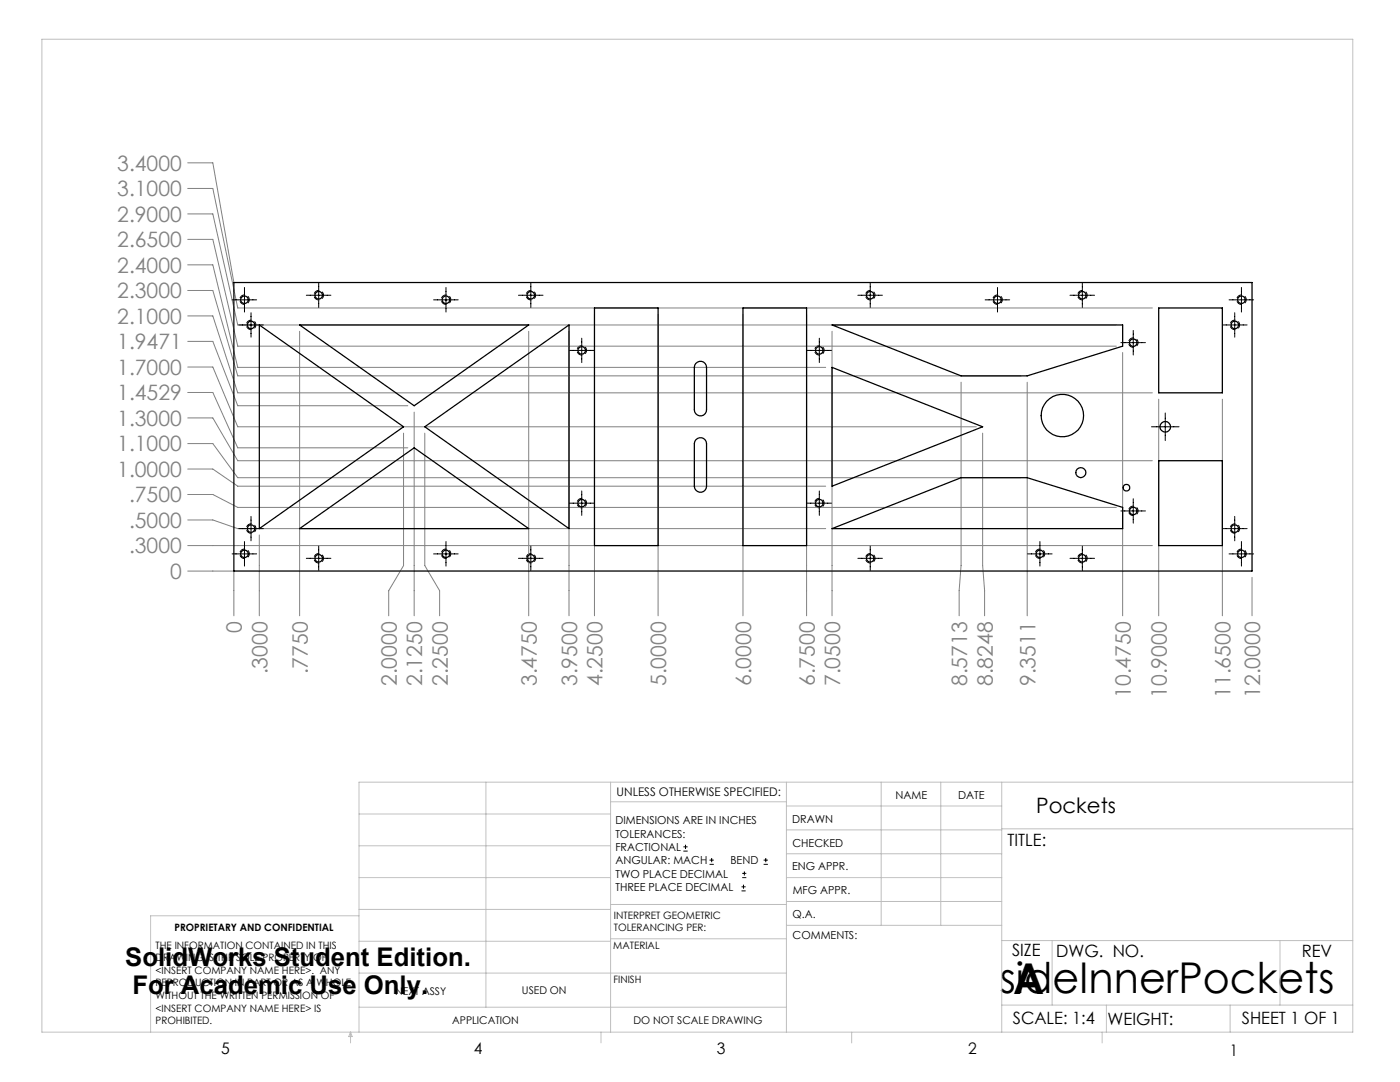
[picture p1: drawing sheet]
<svg xmlns="http://www.w3.org/2000/svg" width="279mm" height="216mm" viewBox="0 0 279 216" stroke-linecap="round" stroke-linejoin="round" font-family="sans-serif">
<g fill="none" stroke="#000" stroke-width=".2">
<path d="M46.3 59.8h4.9M48.8 57.4v4.9M61.1 58.9h4.9M63.6 56.5v4.8M86.5 59.8h4.9M89 57.4v4.9M103.5 58.9h4.9M105.9 56.5v4.8M171.2 58.9h4.9M173.7 56.5v4.8M196.6 59.8h4.9M199.1 57.4v4.9"/>
<path d="M213.5 58.9h4.9M216 56.5v4.8M245.3 59.8h4.9M247.8 57.4v4.9M47.7 64.8h4.9M50.1 62.4v4.9M113.6 69.9h4.9M116.1 67.5v4.9M161 69.9h4.9M163.5 67.5v4.9M223.7 68.4h4.9M226.2 65.9v4.9"/>
<path d="M244 64.8h4.9M246.4 62.4v4.9M116.1 98v4.8M163.5 98v4.8M226.2 99.5v4.9M229.8 85.2h5.5M232.6 82.4v5.5M46.3 110.5h4.9M47.7 105.5h4.9M48.8 108.1v4.9M50.1 103v4.9M61.1 111.4h4.9"/>
<path d="M63.6 109v4.8M86.5 110.5h4.9M89 108.1v4.9M103.5 111.4h4.9M105.9 109v4.8M113.6 100.4h4.9M161 100.4h4.9M171.2 111.4h4.9M173.7 109v4.8M205.1 110.5h4.9M207.5 108.1v4.9M213.5 111.4h4.9"/>
<path d="M216 109v4.8M223.7 102h4.9M244 105.5h4.9M245.3 110.5h4.9M246.4 103v4.9M247.8 108.1v4.9M136.4 169.8h.8M136.4 169h.8M136.8 168.6v.8M141.6 172.5h.9M141.6 171.6h.9M142 171.2v.8"/>
<path d="M148 177.8h.8M148 177h.8M148.1 175.1h.8M148.1 174.3h.8M148.4 176.5v.8M148.6 173.9v.8M152.4 172.5h.8M152.4 171.6h.8M152.8 171.2v.8"/>
</g>
<g fill="none" stroke="#000" stroke-width=".2" stroke-dasharray="1.3 .6" stroke-dashoffset=".5" stroke-linecap="butt">
<path d="M49.8 59.8a.95 .95 0 0 1-1.4 .8 .95 .95 0 0 1-.2-1.6 .95 .95 0 0 1 1.5 .7l.1 .1M64.6 58.9a.95 .95 0 0 1-1.4 .8 .95 .95 0 0 1-.1-1.6 .95 .95 0 0 1 1.5 .7v.1M90 59.8a.95 .95 0 0 1-1.4 .8 .95 .95 0 0 1-.1-1.6 .95 .95 0 0 1 1.5 .7v.1M106.9 58.9a.95 .95 0 0 1-1.4 .8 .95 .95 0 0 1-.1-1.6 .95 .95 0 0 1 1.5 .7v.1M174.6 58.9a.95 .95 0 0 1-1.3 .8 .95 .95 0 0 1-.2-1.6 .95 .95 0 0 1 1.5 .7v.1M200 59.8a.95 .95 0 0 1-1.3 .8 .95 .95 0 0 1-.2-1.6 .95 .95 0 0 1 1.5 .7v.1M217 58.9a.95 .95 0 0 1-1.4 .8 .95 .95 0 0 1-.1-1.6 .95 .95 0 0 1 1.5 .7v.1M248.7 59.8a.95 .95 0 0 1-1.4 .8 .95 .95 0 0 1-.1-1.6 .95 .95 0 0 1 1.5 .7v.1M51.1 64.8a.95 .95 0 0 1-1.4 .9 .95 .95 0 0 1-.1-1.6 .95 .95 0 0 1 1.5 .6v.1M117.1 69.9a.95 .95 0 0 1-1.4 .9 .95 .95 0 0 1-.1-1.7 .95 .95 0 0 1 1.4 .7l.1 .1M164.5 69.9a.95 .95 0 0 1-1.4 .9 .95 .95 0 0 1-.1-1.7 .95 .95 0 0 1 1.5 .7v.1M227.1 68.4a.95 .95 0 0 1-1.4 .8 .95 .95 0 0 1-.1-1.6 .95 .95 0 0 1 1.5 .6v.2"/>
<path d="M247.4 64.8a.95 .95 0 0 1-1.4 .9 .95 .95 0 0 1-.1-1.6 .95 .95 0 0 1 1.5 .6v.1M49.8 110.5a.95 .95 0 0 1-1.4 .8 .95 .95 0 0 1-.2-1.6 .95 .95 0 0 1 1.5 .7l.1 .1M51.1 105.5a.95 .95 0 0 1-1.4 .8 .95 .95 0 0 1-.1-1.6 .95 .95 0 0 1 1.5 .6v.2M64.6 111.4a.95 .95 0 0 1-1.4 .8 .95 .95 0 0 1-.1-1.6 .95 .95 0 0 1 1.5 .7v.1M90 110.5a.95 .95 0 0 1-1.4 .8 .95 .95 0 0 1-.1-1.6 .95 .95 0 0 1 1.5 .7v.1M106.9 111.4a.95 .95 0 0 1-1.4 .8 .95 .95 0 0 1-.1-1.6 .95 .95 0 0 1 1.5 .7v.1M117.1 100.4a.95 .95 0 0 1-1.4 .8 .95 .95 0 0 1-.1-1.6 .95 .95 0 0 1 1.4 .6l.1 .2M164.5 100.4a.95 .95 0 0 1-1.4 .8 .95 .95 0 0 1-.1-1.6 .95 .95 0 0 1 1.5 .6v.2M174.6 111.4a.95 .95 0 0 1-1.3 .8 .95 .95 0 0 1-.2-1.6 .95 .95 0 0 1 1.5 .7v.1M208.5 110.5a.95 .95 0 0 1-1.4 .8 .95 .95 0 0 1-.1-1.6 .95 .95 0 0 1 1.5 .7v.1M217 111.4a.95 .95 0 0 1-1.4 .8 .95 .95 0 0 1-.1-1.6 .95 .95 0 0 1 1.5 .7v.1M227.1 101.9a.95 .95 0 0 1-1.4 .9 .95 .95 0 0 1-.1-1.6 .95 .95 0 0 1 1.5 .6v.1"/>
<path d="M247.4 105.5a.95 .95 0 0 1-1.4 .8 .95 .95 0 0 1-.1-1.6 .95 .95 0 0 1 1.5 .6v.2M248.7 110.5a.95 .95 0 0 1-1.4 .8 .95 .95 0 0 1-.1-1.6 .95 .95 0 0 1 1.5 .7v.1"/>
</g>
<g fill="none" stroke="#808080" stroke-width=".2">
<path d="M37.5 37.6h5l4.9 23.9h182.6M37.5 32.5h5l4.2 23.9M37.5 58h5l4.9 17h156.3M37.5 47.8h5l4.9 21.3h175.4M37.5 42.7h5l4.9 22.1h175.4M37.5 52.8h5l4.9 20.5h117.4M37.5 73.2h5l4.9 12h147.4M37.5 63h5l4.9 15.4h182.6M37.5 78.3h5l4.9 11.1h34M37.5 68.1h5l4.9 12.9h34M59.8 66.1v56.8M105.5 66.1v56.8"/>
<path d="M113.6 66.1v56.8M118.6 62.7v60.2M131.3 62.7v60.2M148.3 62.7v60.2M161 62.7v60.2M166.1 66.1v56.8M191.8 76.3v36.6l-.4 5v5M205 76.3v46.6M224 70.3v52.6M231.2 79.7v43.2M243.9 79.7v43.2M37.5 98.7h5l4.9 2.5h175.4"/>
<path d="M37.5 88.5h5l4.9 6.8h156.3M37.5 83.4h5l4.9 8.5h182.6M37.5 93.6h5l4.9 3.4h117.4M80.5 86.4v26.5l-2.9 5v5M82.7 82.2v40.7M84.8 86.4v26.5l2.9 5v5M196.1 86.4v26.5l.4 5v5M37.5 113.9h9.2v9M37.5 108.9h192.5M37.5 103.8h5l4.9 1.7h117.4M51.8 106.8v16.1M249.9 115.2v7.7"/>
</g>
<g fill="none" stroke="#c0c0c0" stroke-width=".2">
<path d="M8.4 7.8h261.6v198.2h-261.6zM97 156.1v44.9M121.8 156.1v49.9M121.8 160h35.2M157 156.1v49.9M175.9 156.1v28.5M187.7 156.1v28.5M199.9 156.1v49.9M270 156.1h-198.4v49.9M71.6 175.1h50.2M71.6 168.8h50.2M71.6 162.4h50.2"/>
<path d="M157 170.4h42.9M157 165.6h42.9M157 160.8h42.9M157 175.1h42.9M157 179.9h42.9M199.9 165.4h70.1M71.6 194.2h85.4M71.6 187.8h50.2M71.6 181.5h50.2M71.6 182.7h-41.5v23.3M121.8 187.3h35.2M121.8 180.5h35.2"/>
<path d="M157 184.6h42.9M199.9 187.7h70.1M210 187.7v12.9M255.4 187.7v12.9M70 206v2.1M70 206l.3 .8h-.7zM71.6 201h85.4M119.9 206v2.1M170 206v2.1M199.9 200.6h70.1M220 206v2.1M220.8 200.6v5.4"/>
<path d="M245.5 200.6v5.4"/>
</g>
<g fill="none" stroke="#000" stroke-width=".25">
<path d="M46.7 56.4h203.2v57.5h-203.2zM51.8 64.8l28.7 20.4-28.7 20.3zM59.8 64.8h45.7l-22.8 16.2zM118.6 61.5h12.7v47.4h-12.7zM138.9 72.5a1.21 1.21 0 0 1 1.3-.3 1.21 1.21 0 0 1 .8 1.1v8.5a1.22 1.22 0 0 1-1.2 1.2 1.22 1.22 0 0 1-1.2-1.2v-8.5zM148.3 61.5h12.7v47.4h-12.7zM166.1 64.8h57.9v4.3l-19 5.9h-13.2zM166.1 73.3l30 11.9-30 11.8zM231.2 61.5h12.7v16.9h-12.7zM84.8 85.2l28.8-20.4v40.7zM138.9 87.8a1.21 1.21 0 0 1 1.3-.4 1.21 1.21 0 0 1 .8 1.1v8.5a1.22 1.22 0 0 1-1.2 1.2 1.22 1.22 0 0 1-1.2-1.2v-8.5zM231.2 91.9h12.7v17h-12.7z"/>
<path d="M59.8 105.5l22.9-16.1 22.8 16.1zM166.1 105.5l25.7-10.2h13.2l19 5.9v4.3z"/>
<circle cx="48.8" cy="59.8" r=".75"/>
<circle cx="63.6" cy="58.9" r=".75"/>
<circle cx="89" cy="59.8" r=".75"/>
<circle cx="105.9" cy="58.9" r=".75"/>
<circle cx="173.7" cy="58.9" r=".75"/>
<circle cx="199.1" cy="59.8" r=".75"/>
<circle cx="216" cy="58.9" r=".75"/>
<circle cx="247.7" cy="59.8" r=".75"/>
<circle cx="50.1" cy="64.8" r=".76"/>
<circle cx="116.1" cy="69.9" r=".75"/>
<circle cx="163.5" cy="69.9" r=".75"/>
<circle cx="226.2" cy="68.4" r=".74"/>
<circle cx="246.4" cy="64.8" r=".76"/>
<circle cx="212" cy="82.9" r="4.2"/>
<circle cx="215.7" cy="94.3" r=".99"/>
<circle cx="224.8" cy="97.3" r=".67"/>
<circle cx="232.6" cy="85.2" r="1.06"/>
<circle cx="48.8" cy="110.5" r=".75"/>
<circle cx="50.1" cy="105.5" r=".76"/>
<circle cx="63.6" cy="111.4" r=".75"/>
<circle cx="89" cy="110.5" r=".75"/>
<circle cx="105.9" cy="111.4" r=".75"/>
<circle cx="116.1" cy="100.4" r=".75"/>
<circle cx="163.5" cy="100.4" r=".75"/>
<circle cx="173.7" cy="111.4" r=".75"/>
<circle cx="207.5" cy="110.5" r=".75"/>
<circle cx="216" cy="111.4" r=".75"/>
<circle cx="226.2" cy="101.9" r=".75"/>
<circle cx="246.4" cy="105.5" r=".76"/>
<circle cx="247.7" cy="110.5" r=".75"/>
</g>
<g font-size="8.5">
<text x="199.5" y="198.1">sideInnerPockets</text>
<text x="202.2" y="198.3">A</text>
</g>
<g font-size="5.1">
<text x="25" y="192.7">SolidWorks Student Edition.</text>
<text x="26.4" y="198.3">For Academic Use Only.</text>
</g>
<g font-size="4.2" fill="#808080">
<text x="23.4" y="34.1">3.4000</text>
<text x="23.4" y="39.2">3.1000</text>
<text x="23.4" y="44.3">2.9000</text>
<text x="23.4" y="49.3">2.6500</text>
<text x="23.4" y="59.5">2.3000</text>
<text x="23.4" y="54.4">2.4000</text>
<text x="23.4" y="64.6">2.1000</text>
<text x="23.4" y="69.7">1.9471</text>
<text x="23.4" y="74.8">1.7000</text>
<text x="23.4" y="79.9">1.4529</text>
<text x="23.4" y="85">1.3000</text>
<text x="23.4" y="90.1">1.1000</text>
<text x="23.4" y="95.2">1.0000</text>
<text x="25.7" y="100.3">.7500</text>
<text x="25.7" y="105.3">.5000</text>
<text x="25.7" y="110.4">.3000</text>
<text x="34" y="115.5">0</text>
<text x="48.3" y="126.4" transform="rotate(-90 48.3 126.4)">0</text>
<text x="53.4" y="134.6" transform="rotate(-90 53.4 134.6)">.3000</text>
<text x="61.4" y="134.6" transform="rotate(-90 61.4 134.6)">.7750</text>
<text x="79.2" y="136.9" transform="rotate(-90 79.2 136.9)">2.0000</text>
<text x="84.3" y="136.9" transform="rotate(-90 84.3 136.9)">2.1250</text>
<text x="89.4" y="136.9" transform="rotate(-90 89.4 136.9)">2.2500</text>
<text x="107.1" y="136.9" transform="rotate(-90 107.1 136.9)">3.4750</text>
<text x="115.2" y="136.9" transform="rotate(-90 115.2 136.9)">3.9500</text>
<text x="120.3" y="136.9" transform="rotate(-90 120.3 136.9)">4.2500</text>
<text x="133" y="136.9" transform="rotate(-90 133 136.9)">5.0000</text>
<text x="149.9" y="136.9" transform="rotate(-90 149.9 136.9)">6.0000</text>
<text x="162.6" y="136.9" transform="rotate(-90 162.6 136.9)">6.7500</text>
<text x="167.7" y="136.9" transform="rotate(-90 167.7 136.9)">7.0500</text>
<text x="193" y="136.9" transform="rotate(-90 193 136.9)">8.5713</text>
<text x="198.1" y="136.9" transform="rotate(-90 198.1 136.9)">8.8248</text>
<text x="206.6" y="136.9" transform="rotate(-90 206.6 136.9)">9.3511</text>
<text x="225.7" y="139.3" transform="rotate(-90 225.7 139.3)">10.4750</text>
<text x="232.9" y="139.3" transform="rotate(-90 232.9 139.3)">10.9000</text>
<text x="245.6" y="139.3" transform="rotate(-90 245.6 139.3)">11.6500</text>
<text x="251.5" y="139.3" transform="rotate(-90 251.5 139.3)">12.0000</text>
</g>
<text font-size="4.2" x="206.8" y="162.2">Pockets</text>
<g font-size="3.4">
<text x="201.1" y="168.8">TITLE:</text>
<text x="202" y="190.8">SIZE</text>
<text x="210.8" y="190.9">DWG. NO.</text>
<text x="259.8" y="191">REV</text>
<text x="202.1" y="204.4">SCALE: 1:4</text>
<text x="221" y="204.5">WEIGHT:</text>
<text x="247.8" y="204.4">SHEET 1 OF 1</text>
</g>
<g font-size="3.2">
<text x="44.2" y="210.4">5</text>
<text x="94.6" y="210.3">4</text>
<text x="143.1" y="210.4">3</text>
<text x="193.2" y="210.3">2</text>
<text x="245.4" y="210.6">1</text>
</g>
<text font-size="2.4" x="123.1" y="158.9">UNLESS OTHERWISE SPECIFIED:</text>
<g font-size="2.2">
<text x="178.7" y="159.4">NAME</text>
<text x="191.2" y="159.4">DATE</text>
<text x="122.8" y="164.5">DIMENSIONS ARE IN INCHES</text>
<text x="122.8" y="167.1">TOLERANCES:</text>
<text x="158.1" y="164.2">DRAWN</text>
<text x="122.8" y="169.8">FRACTIONAL</text>
<text x="122.8" y="172.5">ANGULAR: MACH</text>
<text x="145.8" y="172.5">BEND</text>
<text x="158.1" y="173.7">ENG APPR.</text>
<text x="158.2" y="169.1">CHECKED</text>
<text x="122.8" y="175.1">TWO PLACE DECIMAL</text>
<text x="122.8" y="177.8">THREE PLACE DECIMAL</text>
<text x="158.2" y="178.4">MFG APPR.</text>
<text x="158.2" y="183.2">Q.A.</text>
<text x="158.2" y="187.4">COMMENTS:</text>
</g>
<g font-size="2.1">
<text x="78.8" y="198.5">NEXT ASSY</text>
<text x="104.2" y="198.4">USED ON</text>
<text x="90.2" y="204.3">APPLICATION</text>
<text x="126.4" y="204.3">DO NOT SCALE DRAWING</text>
</g>
<g font-size="2">
<text x="34.8" y="185.7">PROPRIETARY AND CONFIDENTIAL</text>
<text x="122.5" y="183.3">INTERPRET GEOMETRIC</text>
<text x="122.5" y="185.9">TOLERANCING PER:</text>
<text x="31.1" y="189.3">THE INFORMATION CONTAINED IN THIS</text>
<text x="31.1" y="191.8">DRAWING IS THE SOLE PROPERTY OF</text>
<text x="122.4" y="189.4">MATERIAL</text>
<text x="31.1" y="194.3">&lt;INSERT COMPANY NAME HERE&gt;. ANY</text>
<text x="31.1" y="196.8">REPRODUCTION IN PART OR AS A WHOLE</text>
<text x="122.4" y="196.2">FINISH</text>
<text x="31.1" y="199.4">WITHOUT THE WRITTEN PERMISSION OF</text>
<text x="31.1" y="201.9">&lt;INSERT COMPANY NAME HERE&gt; IS</text>
<text x="31.1" y="204.4">PROHIBITED.</text>
</g>
</svg>
